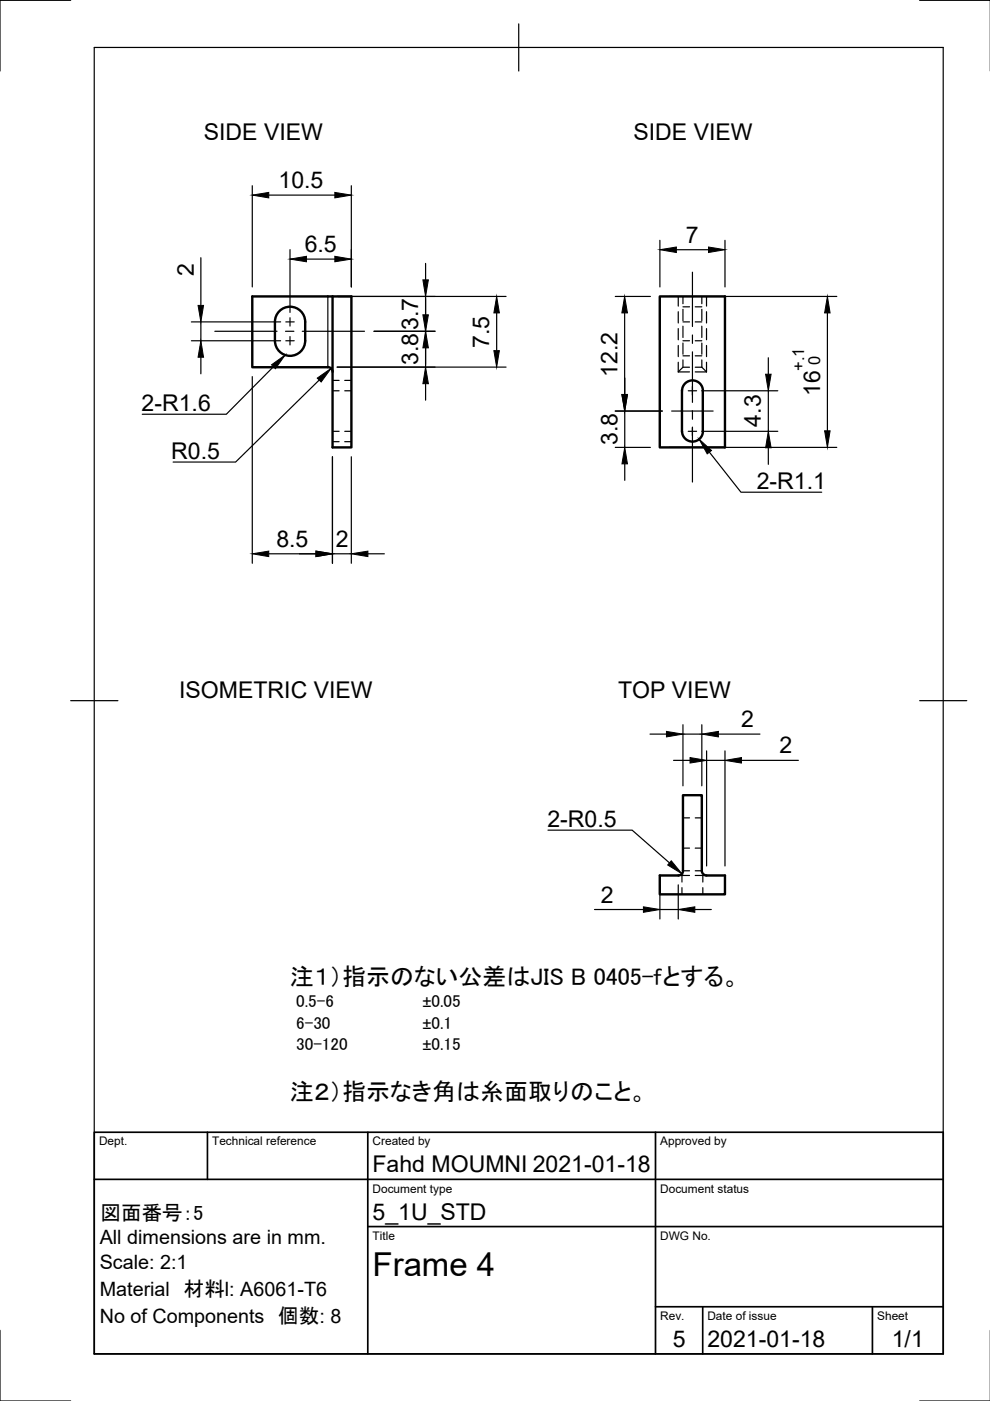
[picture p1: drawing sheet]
<svg xmlns="http://www.w3.org/2000/svg" width="210mm" height="297mm" viewBox="0 0 210 297" stroke-linecap="round" stroke-linejoin="round" font-family="sans-serif">
<!-- layer: Visible -->
<path d="M58.3 68.2v4a3.2 3.2 0 0 0 3.2 3.2 3.2 3.2 0 0 0 3.2-3.2v-4M58.3 68.2a3.2 3.2 0 0 1 3.2-3.2 3.2 3.2 0 0 1 3.2 3.2M69.5 77.8a1.01 1.01 0 0 1 1 1M70.5 62.9h-17v15h16M70.5 62.9h4v32h-4zM139.9 62.9h13.8v32h-13.8zM149 82.9v8.5M149 82.8a2.22 2.22 0 0 0-2.2-2.1 2.22 2.22 0 0 0-2.2 2.2v8.5a2.21 2.21 0 0 0 2.2 2.2 2.21 2.21 0 0 0 2.2-2.2M144.8 168.6h4v16a1.01 1.01 0 0 0 1 1h3.9v4h-13.8v-4h3.9a.97 .97 0 0 0 1-1z" fill="none" stroke="#000" stroke-width=".51"/>
<!-- layer: Hidden -->
<g fill="none" stroke="#000" stroke-width=".25">
<path d="M144.8 65.1h1.4M144.8 75.4h1.4M144.8 62.9v1.5M144.8 65.6v2.4M144.8 69.2v2.4M144.8 72.7v2.4M144.8 76.3v1.6M146.2 77.9h-1.4l-1 1M147.4 65.1h1.4M147.4 75.4h1.4M147.4 77.9h1.4M148.8 77.9l1 1"/>
<path d="M148.8 62.9v1.5M148.8 65.6v2.4M148.8 69.2v2.4M148.8 72.7v2.4M148.8 76.3v1.6M70.5 93.6h1.4M70.5 80.7h1.4M73.1 93.6h1.4M73.1 80.7h1.4M144.8 173.4h1.4M144.8 179.8h1.4M147.4 173.4h1.4"/>
<path d="M147.4 179.8h1.4M143.8 185.6h2.4M144.6 185.6v1.4M144.6 188.2v1.4M147.4 185.6h2.4M149 185.6v1.4M149 188.2v1.4"/>
</g>
<!-- layer: Hidden Narrow -->
<g fill="none" stroke="#000" stroke-width=".25">
<path d="M143.8 76.8v2.1h2.4M143.8 62.9v2M143.8 66.1v2.4M143.8 69.7v2.3M143.8 73.2v2.4M144.8 68.2h1.4M144.8 72.2h1.4M147.4 68.2h1.4M147.4 72.2h1.4M149.8 62.9v2M149.8 66.1v2.4M149.8 69.7v2.3"/>
<path d="M149.8 73.2v2.4M149.8 76.8v2.1h-2.4M70.5 91.4h1.4M70.5 82.9h1.4M73.1 91.4h1.4M73.1 82.9h1.4M144.8 184.6h1.4M147.4 184.6h1.4"/>
</g>
<!-- layer: Visible Narrow -->
<path d="M69.5 62.9v15" fill="none" stroke="#000" stroke-width=".25"/>
<!-- layer: Border -->
<path d="M15 .1h-15v15M20 10.1h180v276.9h-180zM110 5.1v10M195 .1h15M15 148.6h10M195 148.6h10M0 282.1v14.9h15M195 297h15" fill="none" stroke="#000" stroke-width=".25"/>
<!-- layer: TitleBlock -->
<path d="M20 240.1h180v46.9h-180zM20 250h180M44 240.1v9.9M78 240.1v46.9M139 240.1v46.9M78 260.1h122M139 277.1h61M149 277.1v9.9M185 277.1v9.9" fill="none" stroke="#000" stroke-width=".36"/>
<!-- layer: Dimensions -->
<g fill="none" stroke="#000" stroke-width=".25">
<path d="M53.5 39.4v21.4M74.5 39.4v21.4M42.6 54.6v10.2M57 41.4h14M61.5 52.9v13.3M65 54.9h6M90.2 55.8v3.5M139.9 51v9.8M143.4 52.9h6.8M153.7 51v9.8M40.6 68.2h18.9M40.6 72.2h18.9"/>
<path d="M42.6 68.2v4M42.6 75.7v3.6M53.5 79.8v39.6M71.5 62.9h35.8M71.5 77.8h35.8M79.3 70.2h12.9M90.2 62.9v14.9M105.3 66.3v8M130.5 62.9h7.4M132.4 66.3v17.3M141.9 62.9h35.5M162.9 75.8v3.5"/>
<path d="M175.4 66.3v25M70.5 96.8v22.6M74.5 96.8v22.6M90.2 81.4v3.4M130.5 94.9h7.4M130.5 87.2h9.9M132.5 87.2v7.7M132.5 98.3v3.5M141.9 94.9h35.5M148.8 82.9h16.1M148.8 91.4h16.1M162.9 82.9v8.5"/>
<path d="M162.9 94.9v3.6M57 117.4h10M70.5 117.4h4M78 117.4h3.5M137.8 155.6h3.5M144.8 153.7v12.9M144.8 155.6h4M148.8 153.7v12.9M149.8 159.2v24.4M152.3 155.6h8.8M153.7 159.2v24.4M142.8 161.2h3.5"/>
<path d="M149.8 161.2h3.9M157.2 161.2h12.1M126 192.8h10.4M139.9 187.6v7.2M139.9 192.8h3.9M143.8 187.6v7.2M147.3 192.8h3.5"/>
</g>
<g fill="#000" stroke="#000" stroke-width=".21">
<path d="M53.5 41.4l3.5-.6v1.2zM61.5 54.9l3.5-.6v1.2zM71 40.8l3.5 .6-3.5 .6zM71 54.3l3.5 .6-3.5 .6zM89.7 59.3h1.1l-.6 3.6zM139.9 52.9l3.5-.5v1.1zM150.2 52.4l3.5 .5-3.5 .6zM42.6 72.2l.6 3.5h-1.2zM42 64.8h1.2l-.6 3.4zM90.2 70.2l.6 3.6h-1.1zM89.7 66.7h1.1l-.6 3.5zM105.3 62.9l.6 3.4h-1.2z"/>
<path d="M104.7 74.3h1.2l-.6 3.5zM132.4 62.9l.6 3.4h-1.2zM162.3 79.3h1.2l-.6 3.6zM175.4 62.9l.6 3.4h-1.2zM90.2 77.8l.6 3.6h-1.1zM131.8 83.6h1.2l-.6 3.6zM132.5 94.9l.5 3.4h-1.1zM131.9 83.6h1.1l-.5 3.6zM162.9 91.4l.6 3.5h-1.2zM174.8 91.3h1.2l-.6 3.6zM53.5 117.4l3.5-.6v1.2zM67 116.8l3.5 .6-3.5 .6z"/>
<path d="M74.5 117.4l3.5-.6v1.2zM141.3 155.1l3.5 .5-3.5 .6zM148.8 155.6l3.5-.5v1.1zM146.3 160.6l3.5 .6-3.5 .6zM153.7 161.2l3.5-.6v1.2zM136.4 192.3l3.5 .5-3.5 .6zM143.8 192.8l3.5-.5v1.1z"/>
</g>
<!-- layer: Center Lines -->
<g fill="none" stroke="#000" stroke-width=".25">
<path d="M146.8 57.7v11.5M45.6 70.2h13.1M60.5 70.2h1.8M60.6 68.2h1.8M60.6 72.2h1.8M61.5 67.4v1.7M61.5 71.4v1.7M64.1 70.2h13.2M146.8 71v1.8M146.8 74.6v10.7M142.4 87.2h8.8M145.9 82.9h1.8"/>
<path d="M145.9 91.4h1.8M146.8 87.1v1.8M146.8 90.6v11.6"/>
</g>
<!-- layer: Annotations -->
<path d="M57.6 77.4l2.9-2.1-2.1 2.9zM67.3 80.2l2.9-2.1-2.1 2.9zM148.2 93.1l2.7 2.4-1 .7zM142.3 182.5l2.3 2.8-3-1.9z" fill="#000" stroke="#000" stroke-width=".21"/>
<path d="M58 77.8l-10 10h-17.8M67.7 80.6l-17.7 17.4h-13.3M150.4 95.9l6.7 8.5h17.1M116.2 176h17.8l7.9 7" fill="none" stroke="#000" stroke-width=".25"/>
<text font-size="7" x="79" y="270.6">Frame 4</text>
<g font-size="5.1">
<text x="61.4" y="208.8">注１）指示のない公差はJIS B 0405-fとする。</text>
<text x="61.4" y="233.3">注２）指示なき角は糸面取りのこと。</text>
</g>
<g font-size="4.9">
<text x="43.2" y="29.6">SIDE VIEW</text>
<text x="134.3" y="29.6">SIDE VIEW</text>
<text x="59.1" y="39.8">10.5</text>
<text x="64.6" y="53.4">6.5</text>
<text x="145.4" y="51.4">7</text>
<text x="41.1" y="58.6" transform="rotate(-90 41.1 58.6)">2</text>
<text x="88.7" y="69.9" transform="rotate(-90 88.7 69.9)">3.7</text>
<text x="88.7" y="77.4" transform="rotate(-90 88.7 77.4)">3.8</text>
<text x="103.7" y="73.8" transform="rotate(-90 103.7 73.8)">7.5</text>
<text x="130.9" y="79.9" transform="rotate(-90 130.9 79.9)">12.2</text>
<text x="173.9" y="83.9" transform="rotate(-90 173.9 83.9)">16</text>
<text x="30" y="87.1">2-R1.6</text>
<text x="130.9" y="94.4" transform="rotate(-90 130.9 94.4)">3.8</text>
<text x="161.3" y="90.5" transform="rotate(-90 161.3 90.5)">4.3</text>
<text x="36.3" y="97.3">R0.5</text>
<text x="160.4" y="103.7">2-R1.1</text>
<text x="58.6" y="115.9">8.5</text>
<text x="71.2" y="115.9">2</text>
<text x="38" y="148">ISOMETRIC VIEW</text>
<text x="131" y="148">TOP VIEW</text>
<text x="157.2" y="154.1">2</text>
<text x="165.3" y="159.7">2</text>
<text x="116.1" y="175.3">2-R0.5</text>
<text x="127.4" y="191.4">2</text>
<text x="79" y="248.5">Fahd MOUMNI 2021-01-18</text>
<text x="79" y="258.6">5_1U_STD</text>
<text x="142.6" y="285.7">5</text>
<text x="150" y="285.5">2021-01-18</text>
<text x="189.1" y="285.7">1/1</text>
</g>
<text font-size="4.4" x="21.3" y="258.7">図面番号：5</text>
<g font-size="4.2">
<text x="21.1" y="263.8">All dimensions are in mm.</text>
<text x="21.1" y="269.1">Scale: 2:1</text>
<text x="21.1" y="274.7">Material　材料l: A6061-T6</text>
<text x="21.1" y="280.4">No of Components　個数: 8</text>
</g>
<g font-size="3.6">
<text x="62.8" y="213.6">0.5-6</text>
<text x="62.8" y="218.1">6-30</text>
<text x="62.8" y="222.6">30-120</text>
</g>
<g font-size="3.5">
<text x="173.9" y="77.5" transform="rotate(-90 173.9 77.5)">0</text>
<text x="170.5" y="78.6" transform="rotate(-90 170.5 78.6)">+.1</text>
<text x="89.6" y="213.6">±0.05</text>
<text x="89.6" y="218.1">±0.1</text>
<text x="89.6" y="222.6">±0.15</text>
</g>
<g font-size="2.5">
<text x="21" y="242.9">Dept.</text>
<text x="45" y="242.9">Technical reference</text>
<text x="79" y="242.9">Created by</text>
<text x="140" y="242.9">Approved by</text>
<text x="79" y="252.8">Document type</text>
<text x="140" y="252.8">Document status</text>
<text x="79" y="262.9">Title</text>
<text x="140" y="262.9">DWG No.</text>
<text x="140" y="279.9">Rev.</text>
<text x="150" y="279.9">Date of issue</text>
<text x="186" y="279.9">Sheet</text>
</g>
</svg>
